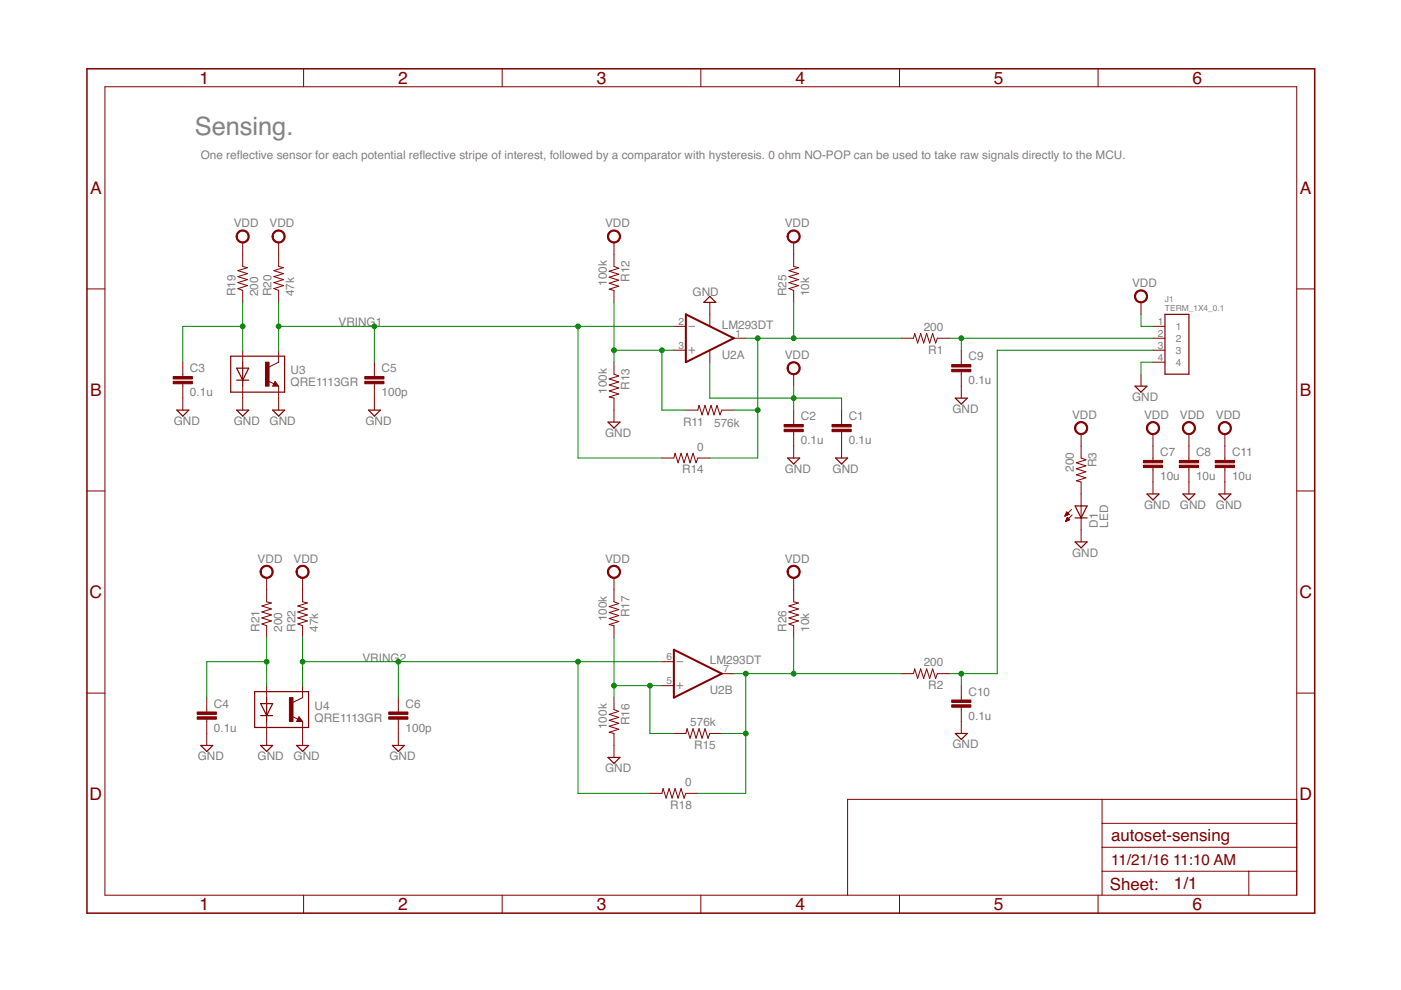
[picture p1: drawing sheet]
<?xml version="1.0" encoding="utf-8"?>
<!DOCTYPE eagle SYSTEM "eagle.dtd">
<eagle version="7.5.0">
<drawing>
<settings>
<setting alwaysvectorfont="no"/>
<setting verticaltext="up"/>
</settings>
<grid distance="0.1" unitdist="inch" unit="inch" style="lines" multiple="1" display="no" altdistance="0.01" altunitdist="inch" altunit="inch"/>
<schematic xreflabel="%F%N/%S.%C%R" xrefpart="/%S.%C%R">
<libraries>
<library name="dsantoro-op">
<symbols>
<symbol name="OPAMP">
<wire x1="-1.27" y1="3.175" x2="-1.27" y2="1.905" width="0.1524" layer="95"/>
<wire x1="-1.905" y1="2.54" x2="-0.635" y2="2.54" width="0.1524" layer="95"/>
<wire x1="-1.905" y1="-2.54" x2="-0.635" y2="-2.54" width="0.1524" layer="95"/>
<wire x1="-2.54" y1="5.08" x2="-2.54" y2="-5.08" width="0.4064" layer="94"/>
<wire x1="-2.54" y1="-5.08" x2="7.62" y2="0" width="0.4064" layer="94"/>
<wire x1="7.62" y1="0" x2="-2.54" y2="5.08" width="0.4064" layer="94"/>
<text x="5.08" y="2.54" size="1.778" layer="95">&gt;NAME</text>
<text x="5.08" y="-3.81" size="1.778" layer="96">&gt;VALUE</text>
<pin name="+IN" x="-5.08" y="2.54" visible="pad" length="short" direction="in"/>
<pin name="-IN" x="-5.08" y="-2.54" visible="pad" length="short" direction="in"/>
<pin name="OUT" x="10.16" y="0" visible="pad" length="short" direction="out" rot="R180"/>
</symbol>
<symbol name="OPAMPPWR">
<wire x1="-1.27" y1="3.175" x2="-1.27" y2="1.905" width="0.1524" layer="95"/>
<wire x1="-1.905" y1="2.54" x2="-0.635" y2="2.54" width="0.1524" layer="95"/>
<wire x1="-1.905" y1="-2.54" x2="-0.635" y2="-2.54" width="0.1524" layer="95"/>
<wire x1="-2.54" y1="5.08" x2="-2.54" y2="-5.08" width="0.4064" layer="94"/>
<wire x1="-2.54" y1="-5.08" x2="7.62" y2="0" width="0.4064" layer="94"/>
<wire x1="7.62" y1="0" x2="-2.54" y2="5.08" width="0.4064" layer="94"/>
<text x="5.08" y="2.54" size="1.778" layer="95">&gt;NAME</text>
<text x="5.08" y="-3.81" size="1.778" layer="96">&gt;VALUE</text>
<pin name="+IN" x="-5.08" y="2.54" visible="pad" length="short" direction="in"/>
<pin name="-IN" x="-5.08" y="-2.54" visible="pad" length="short" direction="in"/>
<pin name="OUT" x="10.16" y="0" visible="pad" length="short" direction="out" rot="R180"/>
<pin name="V+" x="2.54" y="5.08" visible="off" length="short" direction="pwr" rot="R270"/>
<pin name="V-" x="2.54" y="-5.08" visible="off" length="short" direction="pwr" rot="R90"/>
</symbol>
</symbols>
<devicesets>
<deviceset name="LM293" prefix="U">
<gates>
<gate name="A" symbol="OPAMPPWR" x="2.54" y="5.08"/>
<gate name="B" symbol="OPAMP" x="2.54" y="-12.7"/>
</gates>
<devices>
<device name="DT" package="SOIC8">
<connects>
<connect gate="A" pin="+IN" pad="3"/>
<connect gate="A" pin="-IN" pad="2"/>
<connect gate="A" pin="OUT" pad="1"/>
<connect gate="A" pin="V+" pad="8"/>
<connect gate="A" pin="V-" pad="4"/>
<connect gate="B" pin="+IN" pad="5"/>
<connect gate="B" pin="-IN" pad="6"/>
<connect gate="B" pin="OUT" pad="7"/>
</connects>
<technologies>
<technology name=""/>
</technologies>
</device>
</devices>
</deviceset>
</devicesets>
</library>
<library name="dsantoro-discrete">
<symbols>
<symbol name="R">
<wire x1="-2.54" y1="0" x2="-2.159" y2="1.016" width="0.2032" layer="94"/>
<wire x1="-2.159" y1="1.016" x2="-1.524" y2="-1.016" width="0.2032" layer="94"/>
<wire x1="-1.524" y1="-1.016" x2="-0.889" y2="1.016" width="0.2032" layer="94"/>
<wire x1="-0.889" y1="1.016" x2="-0.254" y2="-1.016" width="0.2032" layer="94"/>
<wire x1="-0.254" y1="-1.016" x2="0.381" y2="1.016" width="0.2032" layer="94"/>
<wire x1="0.381" y1="1.016" x2="1.016" y2="-1.016" width="0.2032" layer="94"/>
<wire x1="1.016" y1="-1.016" x2="1.651" y2="1.016" width="0.2032" layer="94"/>
<wire x1="1.651" y1="1.016" x2="2.286" y2="-1.016" width="0.2032" layer="94"/>
<wire x1="2.286" y1="-1.016" x2="2.54" y2="0" width="0.2032" layer="94"/>
<text x="-3.81" y="1.4986" size="1.778" layer="95">&gt;NAME</text>
<text x="-3.81" y="-3.302" size="1.778" layer="96">&gt;VALUE</text>
<pin name="2" x="5.08" y="0" visible="off" length="short" direction="pas" swaplevel="1" rot="R180"/>
<pin name="1" x="-5.08" y="0" visible="off" length="short" direction="pas" swaplevel="1"/>
</symbol>
<symbol name="C">
<wire x1="0" y1="0" x2="0" y2="-0.508" width="0.1524" layer="94"/>
<wire x1="0" y1="-2.54" x2="0" y2="-2.032" width="0.1524" layer="94"/>
<text x="1.524" y="0.381" size="1.778" layer="95">&gt;NAME</text>
<text x="1.524" y="-4.699" size="1.778" layer="96">&gt;VALUE</text>
<rectangle x1="-2.032" y1="-2.032" x2="2.032" y2="-1.524" layer="94"/>
<rectangle x1="-2.032" y1="-1.016" x2="2.032" y2="-0.508" layer="94"/>
<pin name="1" x="0" y="2.54" visible="off" length="short" direction="pas" swaplevel="1" rot="R270"/>
<pin name="2" x="0" y="-5.08" visible="off" length="short" direction="pas" swaplevel="1" rot="R90"/>
</symbol>
<symbol name="LED">
<wire x1="1.27" y1="0" x2="0" y2="-2.54" width="0.254" layer="94"/>
<wire x1="0" y1="-2.54" x2="-1.27" y2="0" width="0.254" layer="94"/>
<wire x1="1.27" y1="-2.54" x2="0" y2="-2.54" width="0.254" layer="94"/>
<wire x1="0" y1="-2.54" x2="-1.27" y2="-2.54" width="0.254" layer="94"/>
<wire x1="1.27" y1="0" x2="0" y2="0" width="0.254" layer="94"/>
<wire x1="0" y1="0" x2="-1.27" y2="0" width="0.254" layer="94"/>
<wire x1="0" y1="0" x2="0" y2="-2.54" width="0.1524" layer="94"/>
<wire x1="-2.032" y1="-0.762" x2="-3.429" y2="-2.159" width="0.1524" layer="94"/>
<wire x1="-1.905" y1="-1.905" x2="-3.302" y2="-3.302" width="0.1524" layer="94"/>
<pin name="A" x="0" y="2.54" visible="off" length="short" direction="pas" rot="R270"/>
<pin name="C" x="0" y="-5.08" visible="off" length="short" direction="pas" rot="R90"/>
<text x="3.556" y="-4.572" size="1.778" layer="95" rot="R90">&gt;NAME</text>
<text x="5.715" y="-4.572" size="1.778" layer="96" rot="R90">&gt;VALUE</text>
<polygon width="0.1524" layer="94">
<vertex x="-3.429" y="-2.159"/>
<vertex x="-3.048" y="-1.27"/>
<vertex x="-2.54" y="-1.778"/>
</polygon>
<polygon width="0.1524" layer="94">
<vertex x="-3.302" y="-3.302"/>
<vertex x="-2.921" y="-2.413"/>
<vertex x="-2.413" y="-2.921"/>
</polygon>
</symbol>
</symbols>
<devicesets>
<deviceset name="R" prefix="R" uservalue="yes">
<gates>
<gate name="G$1" symbol="R" x="5.08" y="0"/>
</gates>
<devices>
<device name="0805" package="R0805">
<connects>
<connect gate="G$1" pin="1" pad="1"/>
<connect gate="G$1" pin="2" pad="2"/>
</connects>
<technologies>
<technology name=""/>
</technologies>
</device>
<device name="2512" package="R2512">
<connects>
<connect gate="G$1" pin="1" pad="1"/>
<connect gate="G$1" pin="2" pad="2"/>
</connects>
<technologies>
<technology name=""/>
</technologies>
</device>
<device name="0603" package="R0603">
<connects>
<connect gate="G$1" pin="1" pad="1"/>
<connect gate="G$1" pin="2" pad="2"/>
</connects>
<technologies>
<technology name=""/>
</technologies>
</device>
</devices>
</deviceset>
<deviceset name="C" prefix="C">
<gates>
<gate name="G$1" symbol="C" x="0" y="-2.54"/>
</gates>
<devices>
<device name="0805" package="C0805">
<connects>
<connect gate="G$1" pin="1" pad="1"/>
<connect gate="G$1" pin="2" pad="2"/>
</connects>
<technologies>
<technology name=""/>
</technologies>
</device>
<device name="0603" package="C0603">
<connects>
<connect gate="G$1" pin="1" pad="1"/>
<connect gate="G$1" pin="2" pad="2"/>
</connects>
<technologies>
<technology name=""/>
</technologies>
</device>
</devices>
</deviceset>
<deviceset name="LED" prefix="D">
<gates>
<gate name="G$1" symbol="LED" x="0" y="-2.54"/>
</gates>
<devices>
<device name="" package="L0805">
<connects>
<connect gate="G$1" pin="A" pad="1"/>
<connect gate="G$1" pin="C" pad="2"/>
</connects>
<technologies>
<technology name=""/>
</technologies>
</device>
</devices>
</deviceset>
</devicesets>
</library>
<library name="supply2">
<symbols>
<symbol name="GND">
<wire x1="-1.27" y1="0" x2="1.27" y2="0" width="0.254" layer="94"/>
<wire x1="1.27" y1="0" x2="0" y2="-1.27" width="0.254" layer="94"/>
<wire x1="0" y1="-1.27" x2="-1.27" y2="0" width="0.254" layer="94"/>
<text x="-1.905" y="-3.175" size="1.778" layer="96">&gt;VALUE</text>
<pin name="GND" x="0" y="2.54" visible="off" length="short" direction="sup" rot="R270"/>
</symbol>
<symbol name="VDD">
<circle x="0" y="1.27" radius="1.27" width="0.254" layer="94"/>
<text x="-1.905" y="3.175" size="1.778" layer="96">&gt;VALUE</text>
<pin name="VDD" x="0" y="-2.54" visible="off" length="short" direction="sup" rot="R90"/>
</symbol>
</symbols>
<devicesets>
<deviceset name="GND" prefix="SUPPLY">
<gates>
<gate name="GND" symbol="GND" x="0" y="0"/>
</gates>
<devices>
<device name="">
<technologies>
<technology name=""/>
</technologies>
</device>
</devices>
</deviceset>
<deviceset name="VDD" prefix="SUPPLY">
<gates>
<gate name="G$1" symbol="VDD" x="0" y="0"/>
</gates>
<devices>
<device name="">
<technologies>
<technology name=""/>
</technologies>
</device>
</devices>
</deviceset>
</devicesets>
</library>
<library name="dsantoro-sens">
<symbols>
<symbol name="REFL">
<wire x1="2.54" y1="2.54" x2="0.508" y2="1.524" width="0.1524" layer="94"/>
<wire x1="1.778" y1="-1.524" x2="2.54" y2="-2.54" width="0.1524" layer="94"/>
<wire x1="2.54" y1="-2.54" x2="1.27" y2="-2.54" width="0.1524" layer="94"/>
<wire x1="1.27" y1="-2.54" x2="1.778" y2="-1.524" width="0.1524" layer="94"/>
<wire x1="1.54" y1="-2.04" x2="0.308" y2="-1.424" width="0.1524" layer="94"/>
<wire x1="1.524" y1="-2.413" x2="2.286" y2="-2.413" width="0.254" layer="94"/>
<wire x1="2.286" y1="-2.413" x2="1.778" y2="-1.778" width="0.254" layer="94"/>
<wire x1="1.778" y1="-1.778" x2="1.524" y2="-2.286" width="0.254" layer="94"/>
<wire x1="1.524" y1="-2.286" x2="1.905" y2="-2.286" width="0.254" layer="94"/>
<wire x1="1.905" y1="-2.286" x2="1.778" y2="-2.032" width="0.254" layer="94"/>
<text x="5.08" y="0" size="1.778" layer="95">&gt;NAME</text>
<text x="5.08" y="-2.54" size="1.778" layer="96">&gt;VALUE</text>
<rectangle x1="-0.254" y1="-2.54" x2="0.508" y2="2.54" layer="94"/>
<pin name="E" x="2.54" y="-5.08" visible="off" length="short" direction="pas" swaplevel="3" rot="R90"/>
<pin name="C" x="2.54" y="5.08" visible="off" length="short" direction="pas" swaplevel="2" rot="R270"/>
<pin name="DA" x="-5.08" y="5.08" visible="off" length="short" direction="pas" rot="R270"/>
<pin name="DC" x="-5.08" y="-5.08" visible="off" length="short" direction="pas" rot="R90"/>
<wire x1="-6.35" y1="1.27" x2="-3.81" y2="1.27" width="0.254" layer="94"/>
<wire x1="-3.81" y1="1.27" x2="-5.08" y2="-1.27" width="0.254" layer="94"/>
<wire x1="-5.08" y1="-1.27" x2="-6.35" y2="1.27" width="0.254" layer="94"/>
<wire x1="-6.35" y1="-1.27" x2="-5.08" y2="-1.27" width="0.254" layer="94"/>
<wire x1="-5.08" y1="-1.27" x2="-3.81" y2="-1.27" width="0.254" layer="94"/>
<wire x1="-5.08" y1="-2.54" x2="-5.08" y2="-1.27" width="0.254" layer="94"/>
<wire x1="-5.08" y1="-1.27" x2="-5.08" y2="2.54" width="0.254" layer="94"/>
<wire x1="-7.62" y1="3.81" x2="3.81" y2="3.81" width="0.254" layer="94"/>
<wire x1="3.81" y1="3.81" x2="3.81" y2="-3.81" width="0.254" layer="94"/>
<wire x1="3.81" y1="-3.81" x2="-7.62" y2="-3.81" width="0.254" layer="94"/>
<wire x1="-7.62" y1="-3.81" x2="-7.62" y2="3.81" width="0.254" layer="94"/>
</symbol>
</symbols>
<devicesets>
<deviceset name="QRE1113" prefix="U">
<gates>
<gate name="G$1" symbol="REFL" x="7.62" y="3.81"/>
</gates>
<devices>
<device name="GR" package="REFL">
<connects>
<connect gate="G$1" pin="C" pad="3"/>
<connect gate="G$1" pin="DA" pad="1"/>
<connect gate="G$1" pin="DC" pad="2"/>
<connect gate="G$1" pin="E" pad="4"/>
</connects>
<technologies>
<technology name=""/>
</technologies>
</device>
</devices>
</deviceset>
</devicesets>
</library>
<library name="frames">
<symbols>
<symbol name="A4L-LOC">
<wire x1="256.54" y1="3.81" x2="256.54" y2="8.89" width="0.1016" layer="94"/>
<wire x1="256.54" y1="8.89" x2="256.54" y2="13.97" width="0.1016" layer="94"/>
<wire x1="256.54" y1="13.97" x2="256.54" y2="19.05" width="0.1016" layer="94"/>
<wire x1="256.54" y1="19.05" x2="256.54" y2="24.13" width="0.1016" layer="94"/>
<wire x1="161.29" y1="3.81" x2="161.29" y2="24.13" width="0.1016" layer="94"/>
<wire x1="161.29" y1="24.13" x2="215.265" y2="24.13" width="0.1016" layer="94"/>
<wire x1="215.265" y1="24.13" x2="256.54" y2="24.13" width="0.1016" layer="94"/>
<wire x1="246.38" y1="3.81" x2="246.38" y2="8.89" width="0.1016" layer="94"/>
<wire x1="246.38" y1="8.89" x2="256.54" y2="8.89" width="0.1016" layer="94"/>
<wire x1="246.38" y1="8.89" x2="215.265" y2="8.89" width="0.1016" layer="94"/>
<wire x1="215.265" y1="8.89" x2="215.265" y2="3.81" width="0.1016" layer="94"/>
<wire x1="215.265" y1="8.89" x2="215.265" y2="13.97" width="0.1016" layer="94"/>
<wire x1="215.265" y1="13.97" x2="256.54" y2="13.97" width="0.1016" layer="94"/>
<wire x1="215.265" y1="13.97" x2="215.265" y2="19.05" width="0.1016" layer="94"/>
<wire x1="215.265" y1="19.05" x2="256.54" y2="19.05" width="0.1016" layer="94"/>
<wire x1="215.265" y1="19.05" x2="215.265" y2="24.13" width="0.1016" layer="94"/>
<text x="217.17" y="15.24" size="2.54" layer="94">&gt;DRAWING_NAME</text>
<text x="217.17" y="10.16" size="2.286" layer="94">&gt;LAST_DATE_TIME</text>
<text x="230.505" y="5.08" size="2.54" layer="94">&gt;SHEET</text>
<text x="216.916" y="4.953" size="2.54" layer="94">Sheet:</text>
<frame x1="0" y1="0" x2="260.35" y2="179.07" columns="6" rows="4" layer="94"/>
</symbol>
</symbols>
<devicesets>
<deviceset name="A4L-LOC" prefix="FRAME" uservalue="yes">
<gates>
<gate name="G$1" symbol="A4L-LOC" x="0" y="0"/>
</gates>
<devices>
<device name="">
<technologies>
<technology name=""/>
</technologies>
</device>
</devices>
</deviceset>
</devicesets>
</library>
<library name="dsantoro-conn">
<symbols>
<symbol name="WIRE2BOARD_1X4">
<pin name="1" x="-2.54" y="0" length="short"/>
<pin name="2" x="-2.54" y="-2.54" length="short"/>
<pin name="3" x="-2.54" y="-5.08" length="short"/>
<pin name="4" x="-2.54" y="-7.62" length="short"/>
<wire x1="0" y1="-10.16" x2="0" y2="2.54" width="0.254" layer="94"/>
<wire x1="0" y1="2.54" x2="5.08" y2="2.54" width="0.254" layer="94"/>
<wire x1="5.08" y1="2.54" x2="5.08" y2="-10.16" width="0.254" layer="94"/>
<wire x1="5.08" y1="-10.16" x2="0" y2="-10.16" width="0.254" layer="94"/>
<text x="0" y="5.08" size="1.27" layer="95">&gt;NAME</text>
<text x="0" y="3.175" size="1.27" layer="96">&gt;VALUE</text>
</symbol>
</symbols>
<devicesets>
<deviceset name="TERM_1X4_0.1" prefix="J">
<gates>
<gate name="G$1" symbol="WIRE2BOARD_1X4" x="-5.08" y="-2.54"/>
</gates>
<devices>
<device name="" package="TERM_1X4_0.1">
<connects>
<connect gate="G$1" pin="1" pad="1"/>
<connect gate="G$1" pin="2" pad="2"/>
<connect gate="G$1" pin="3" pad="3"/>
<connect gate="G$1" pin="4" pad="4"/>
</connects>
<technologies>
<technology name=""/>
</technologies>
</device>
</devices>
</deviceset>
</devicesets>
</library>
</libraries>
<attributes>
</attributes>
<variantdefs>
</variantdefs>
<classes>
<class number="0" name="default" width="0" drill="0">
</class>
</classes>
<parts>
<part name="R11" library="dsantoro-discrete" deviceset="R" device="0603" value="576k">
<attribute name="DKPN" value="311-576KHRCT-ND"/>
</part>
<part name="SUPPLY5" library="supply2" deviceset="GND" device=""/>
<part name="R12" library="dsantoro-discrete" deviceset="R" device="0603" value="100k">
<attribute name="DKPN" value="RHM100KDCT-ND"/>
</part>
<part name="R13" library="dsantoro-discrete" deviceset="R" device="0603" value="100k">
<attribute name="DKPN" value="RHM100KDCT-ND"/>
</part>
<part name="SUPPLY7" library="supply2" deviceset="GND" device=""/>
<part name="R14" library="dsantoro-discrete" deviceset="R" device="0603" value="0">
<attribute name="DKPN" value="541-2779-1-ND"/>
</part>
<part name="R15" library="dsantoro-discrete" deviceset="R" device="0603" value="576k">
<attribute name="DKPN" value="311-576KHRCT-ND"/>
</part>
<part name="R16" library="dsantoro-discrete" deviceset="R" device="0603" value="100k">
<attribute name="DKPN" value="RHM100KDCT-ND"/>
</part>
<part name="R17" library="dsantoro-discrete" deviceset="R" device="0603" value="100k">
<attribute name="DKPN" value="RHM100KDCT-ND"/>
</part>
<part name="SUPPLY10" library="supply2" deviceset="GND" device=""/>
<part name="R18" library="dsantoro-discrete" deviceset="R" device="0603" value="0">
<attribute name="DKPN" value="541-2779-1-ND"/>
</part>
<part name="C2" library="dsantoro-discrete" deviceset="C" device="0603" value="0.1u">
<attribute name="DKPN" value="490-1519-1-ND"/>
</part>
<part name="SUPPLY12" library="supply2" deviceset="GND" device=""/>
<part name="SUPPLY15" library="supply2" deviceset="GND" device=""/>
<part name="SUPPLY16" library="supply2" deviceset="GND" device=""/>
<part name="SUPPLY17" library="supply2" deviceset="GND" device=""/>
<part name="SUPPLY18" library="supply2" deviceset="GND" device=""/>
<part name="R19" library="dsantoro-discrete" deviceset="R" device="0603" value="200">
<attribute name="DKPN" value="RHM200DCT-ND"/>
</part>
<part name="R20" library="dsantoro-discrete" deviceset="R" device="0603" value="47k">
<attribute name="DKPN" value="RHM47KDCT-ND"/>
</part>
<part name="R21" library="dsantoro-discrete" deviceset="R" device="0603" value="200">
<attribute name="DKPN" value="RHM200DCT-ND"/>
</part>
<part name="R22" library="dsantoro-discrete" deviceset="R" device="0603" value="47k">
<attribute name="DKPN" value="RHM47KDCT-ND"/>
</part>
<part name="U3" library="dsantoro-sens" deviceset="QRE1113" device="GR">
<attribute name="DKPN" value="QRE1113GRCT-ND"/>
</part>
<part name="U4" library="dsantoro-sens" deviceset="QRE1113" device="GR">
<attribute name="DKPN" value="QRE1113GRCT-ND"/>
</part>
<part name="FRAME2" library="frames" deviceset="A4L-LOC" device="" value="F"/>
<part name="J1" library="dsantoro-conn" deviceset="TERM_1X4_0.1" device="">
<attribute name="DKPN" value="ED10563-ND"/>
</part>
<part name="SUPPLY4" library="supply2" deviceset="VDD" device=""/>
<part name="SUPPLY8" library="supply2" deviceset="VDD" device=""/>
<part name="SUPPLY9" library="supply2" deviceset="VDD" device=""/>
<part name="SUPPLY13" library="supply2" deviceset="VDD" device=""/>
<part name="SUPPLY22" library="supply2" deviceset="VDD" device=""/>
<part name="SUPPLY23" library="supply2" deviceset="VDD" device=""/>
<part name="SUPPLY25" library="supply2" deviceset="VDD" device=""/>
<part name="SUPPLY26" library="supply2" deviceset="GND" device=""/>
<part name="SUPPLY6" library="supply2" deviceset="VDD" device=""/>
<part name="U2" library="dsantoro-op" deviceset="LM293" device="DT">
<attribute name="DKPN" value="497-1566-1-ND"/>
</part>
<part name="R25" library="dsantoro-discrete" deviceset="R" device="0603" value="10k">
<attribute name="DKPN" value="RHM10KDCT-ND"/>
</part>
<part name="SUPPLY27" library="supply2" deviceset="VDD" device=""/>
<part name="R26" library="dsantoro-discrete" deviceset="R" device="0603" value="10k">
<attribute name="DKPN" value="RHM10KDCT-ND"/>
</part>
<part name="SUPPLY28" library="supply2" deviceset="VDD" device=""/>
<part name="C1" library="dsantoro-discrete" deviceset="C" device="0603" value="0.1u">
<attribute name="DKPN" value="490-1519-1-ND"/>
</part>
<part name="SUPPLY1" library="supply2" deviceset="GND" device=""/>
<part name="C3" library="dsantoro-discrete" deviceset="C" device="0603" value="0.1u">
<attribute name="DKPN" value="490-1519-1-ND"/>
</part>
<part name="SUPPLY2" library="supply2" deviceset="GND" device=""/>
<part name="C4" library="dsantoro-discrete" deviceset="C" device="0603" value="0.1u">
<attribute name="DKPN" value="490-1519-1-ND"/>
</part>
<part name="SUPPLY3" library="supply2" deviceset="GND" device=""/>
<part name="C5" library="dsantoro-discrete" deviceset="C" device="0603" value="100p">
<attribute name="DKPN" value="490-4767-1-ND"/>
</part>
<part name="SUPPLY11" library="supply2" deviceset="GND" device=""/>
<part name="C6" library="dsantoro-discrete" deviceset="C" device="0603" value="100p">
<attribute name="DKPN" value="490-4767-1-ND"/>
</part>
<part name="SUPPLY14" library="supply2" deviceset="GND" device=""/>
<part name="C7" library="dsantoro-discrete" deviceset="C" device="0603" value="10u">
<attribute name="DKPN" value="490-7202-1-ND"/>
</part>
<part name="C8" library="dsantoro-discrete" deviceset="C" device="0603" value="10u">
<attribute name="DKPN" value="490-7202-1-ND"/>
</part>
<part name="SUPPLY19" library="supply2" deviceset="GND" device=""/>
<part name="SUPPLY20" library="supply2" deviceset="GND" device=""/>
<part name="SUPPLY21" library="supply2" deviceset="VDD" device=""/>
<part name="SUPPLY24" library="supply2" deviceset="VDD" device=""/>
<part name="R1" library="dsantoro-discrete" deviceset="R" device="0603" value="200">
<attribute name="DKPN" value="RHM200DCT-ND"/>
</part>
<part name="R2" library="dsantoro-discrete" deviceset="R" device="0603" value="200">
<attribute name="DKPN" value="RHM200DCT-ND"/>
</part>
<part name="C9" library="dsantoro-discrete" deviceset="C" device="0603" value="0.1u">
<attribute name="DKPN" value="490-1519-1-ND"/>
</part>
<part name="SUPPLY29" library="supply2" deviceset="GND" device=""/>
<part name="C10" library="dsantoro-discrete" deviceset="C" device="0603" value="0.1u">
<attribute name="DKPN" value="490-1519-1-ND"/>
</part>
<part name="SUPPLY30" library="supply2" deviceset="GND" device=""/>
<part name="C11" library="dsantoro-discrete" deviceset="C" device="0603" value="10u">
<attribute name="DKPN" value="490-7202-1-ND"/>
</part>
<part name="SUPPLY31" library="supply2" deviceset="GND" device=""/>
<part name="SUPPLY32" library="supply2" deviceset="VDD" device=""/>
<part name="R3" library="dsantoro-discrete" deviceset="R" device="0603" value="200">
<attribute name="DKPN" value="RHM200DCT-ND"/>
</part>
<part name="SUPPLY33" library="supply2" deviceset="VDD" device=""/>
<part name="D1" library="dsantoro-discrete" deviceset="LED" device="">
<attribute name="DKPN" value="475-1410-1-ND"/>
</part>
<part name="SUPPLY34" library="supply2" deviceset="GND" device=""/>
</parts>
<sheets>
<sheet>
<plain>
<text x="22.86" y="165.1" size="3.81" layer="97">Sensing.</text>
<text x="24.13" y="160.02" size="1.778" layer="97">One reflective sensor for each potential reflective stripe of interest, followed by a comparator with hysteresis. 0 ohm NO-POP can be used to take raw signals directly to the MCU.</text>
</plain>
<instances>
<instance part="R11" gate="G$1" x="132.08" y="106.68" smashed="yes" rot="R180">
<attribute name="NAME" x="130.81" y="105.1814" size="1.778" layer="95" rot="R180"/>
<attribute name="VALUE" x="138.43" y="104.902" size="1.778" layer="96" rot="R180"/>
<attribute name="DKPN" x="132.08" y="106.68" size="1.778" layer="96" rot="R180" display="off"/>
</instance>
<instance part="SUPPLY5" gate="GND" x="132.08" y="129.54" rot="R180"/>
<instance part="R12" gate="G$1" x="111.76" y="134.62" rot="R270">
<attribute name="DKPN" x="111.76" y="134.62" size="1.778" layer="96" rot="R270" display="off"/>
</instance>
<instance part="R13" gate="G$1" x="111.76" y="111.76" rot="R270">
<attribute name="DKPN" x="111.76" y="111.76" size="1.778" layer="96" rot="R270" display="off"/>
</instance>
<instance part="SUPPLY7" gate="GND" x="111.76" y="104.14"/>
<instance part="R14" gate="G$1" x="127" y="96.52" rot="R180">
<attribute name="DKPN" x="127" y="96.52" size="1.778" layer="96" rot="R180" display="off"/>
</instance>
<instance part="R15" gate="G$1" x="129.54" y="38.1" rot="R180">
<attribute name="DKPN" x="129.54" y="38.1" size="1.778" layer="96" rot="R180" display="off"/>
</instance>
<instance part="R16" gate="G$1" x="111.76" y="40.64" rot="R270">
<attribute name="DKPN" x="111.76" y="40.64" size="1.778" layer="96" rot="R270" display="off"/>
</instance>
<instance part="R17" gate="G$1" x="111.76" y="63.5" rot="R270">
<attribute name="DKPN" x="111.76" y="63.5" size="1.778" layer="96" rot="R270" display="off"/>
</instance>
<instance part="SUPPLY10" gate="GND" x="111.76" y="33.02"/>
<instance part="R18" gate="G$1" x="124.46" y="25.4" rot="R180">
<attribute name="DKPN" x="124.46" y="25.4" size="1.778" layer="96" rot="R180" display="off"/>
</instance>
<instance part="C2" gate="G$1" x="149.86" y="104.14">
<attribute name="DKPN" x="149.86" y="104.14" size="1.778" layer="96" display="off"/>
</instance>
<instance part="SUPPLY12" gate="GND" x="149.86" y="96.52"/>
<instance part="SUPPLY15" gate="GND" x="40.64" y="106.68"/>
<instance part="SUPPLY16" gate="GND" x="33.02" y="106.68"/>
<instance part="SUPPLY17" gate="GND" x="38.1" y="35.56"/>
<instance part="SUPPLY18" gate="GND" x="45.72" y="35.56"/>
<instance part="R19" gate="G$1" x="33.02" y="134.62" rot="R90">
<attribute name="DKPN" x="33.02" y="134.62" size="1.778" layer="96" rot="R90" display="off"/>
</instance>
<instance part="R20" gate="G$1" x="40.64" y="134.62" rot="R90">
<attribute name="DKPN" x="40.64" y="134.62" size="1.778" layer="96" rot="R90" display="off"/>
</instance>
<instance part="R21" gate="G$1" x="38.1" y="63.5" rot="R90">
<attribute name="DKPN" x="38.1" y="63.5" size="1.778" layer="96" rot="R90" display="off"/>
</instance>
<instance part="R22" gate="G$1" x="45.72" y="63.5" rot="R90">
<attribute name="DKPN" x="45.72" y="63.5" size="1.778" layer="96" rot="R90" display="off"/>
</instance>
<instance part="U3" gate="G$1" x="38.1" y="114.3">
<attribute name="DKPN" x="38.1" y="114.3" size="1.778" layer="96" display="off"/>
</instance>
<instance part="U4" gate="G$1" x="43.18" y="43.18">
<attribute name="DKPN" x="43.18" y="43.18" size="1.778" layer="96" display="off"/>
</instance>
<instance part="FRAME2" gate="G$1" x="0" y="0"/>
<instance part="J1" gate="G$1" x="228.6" y="124.46">
<attribute name="DKPN" x="228.6" y="124.46" size="1.778" layer="96" display="off"/>
</instance>
<instance part="SUPPLY4" gate="G$1" x="33.02" y="142.24"/>
<instance part="SUPPLY8" gate="G$1" x="40.64" y="142.24"/>
<instance part="SUPPLY9" gate="G$1" x="38.1" y="71.12"/>
<instance part="SUPPLY13" gate="G$1" x="45.72" y="71.12"/>
<instance part="SUPPLY22" gate="G$1" x="111.76" y="142.24"/>
<instance part="SUPPLY23" gate="G$1" x="111.76" y="71.12"/>
<instance part="SUPPLY25" gate="G$1" x="223.52" y="129.54"/>
<instance part="SUPPLY26" gate="GND" x="223.52" y="111.76"/>
<instance part="SUPPLY6" gate="G$1" x="149.86" y="114.3"/>
<instance part="U2" gate="A" x="129.54" y="121.92" rot="MR180">
<attribute name="DKPN" x="129.54" y="121.92" size="1.778" layer="96" rot="MR180" display="off"/>
</instance>
<instance part="U2" gate="B" x="127" y="50.8" rot="MR180"/>
<instance part="R25" gate="G$1" x="149.86" y="134.62" rot="R90">
<attribute name="DKPN" x="149.86" y="134.62" size="1.778" layer="96" rot="R90" display="off"/>
</instance>
<instance part="SUPPLY27" gate="G$1" x="149.86" y="142.24"/>
<instance part="R26" gate="G$1" x="149.86" y="63.5" rot="R90">
<attribute name="DKPN" x="149.86" y="63.5" size="1.778" layer="96" rot="R90" display="off"/>
</instance>
<instance part="SUPPLY28" gate="G$1" x="149.86" y="71.12"/>
<instance part="C1" gate="G$1" x="160.02" y="104.14">
<attribute name="DKPN" x="160.02" y="104.14" size="1.778" layer="96" display="off"/>
</instance>
<instance part="SUPPLY1" gate="GND" x="160.02" y="96.52"/>
<instance part="C3" gate="G$1" x="20.32" y="114.3">
<attribute name="DKPN" x="20.32" y="114.3" size="1.778" layer="96" display="off"/>
</instance>
<instance part="SUPPLY2" gate="GND" x="20.32" y="106.68"/>
<instance part="C4" gate="G$1" x="25.4" y="43.18">
<attribute name="DKPN" x="25.4" y="43.18" size="1.778" layer="96" display="off"/>
</instance>
<instance part="SUPPLY3" gate="GND" x="25.4" y="35.56"/>
<instance part="C5" gate="G$1" x="60.96" y="114.3">
<attribute name="DKPN" x="60.96" y="114.3" size="1.778" layer="96" display="off"/>
</instance>
<instance part="SUPPLY11" gate="GND" x="60.96" y="106.68"/>
<instance part="C6" gate="G$1" x="66.04" y="43.18">
<attribute name="DKPN" x="66.04" y="43.18" size="1.778" layer="96" display="off"/>
</instance>
<instance part="SUPPLY14" gate="GND" x="66.04" y="35.56"/>
<instance part="C7" gate="G$1" x="226.06" y="96.52">
<attribute name="DKPN" x="226.06" y="96.52" size="1.778" layer="96" display="off"/>
</instance>
<instance part="C8" gate="G$1" x="233.68" y="96.52">
<attribute name="DKPN" x="233.68" y="96.52" size="1.778" layer="96" display="off"/>
</instance>
<instance part="SUPPLY19" gate="GND" x="226.06" y="88.9"/>
<instance part="SUPPLY20" gate="GND" x="233.68" y="88.9"/>
<instance part="SUPPLY21" gate="G$1" x="233.68" y="101.6"/>
<instance part="SUPPLY24" gate="G$1" x="226.06" y="101.6"/>
<instance part="R1" gate="G$1" x="177.8" y="121.92" rot="R180">
<attribute name="DKPN" x="177.8" y="121.92" size="1.778" layer="96" rot="R180" display="off"/>
</instance>
<instance part="R2" gate="G$1" x="177.8" y="50.8" rot="R180">
<attribute name="DKPN" x="177.8" y="50.8" size="1.778" layer="96" rot="R180" display="off"/>
</instance>
<instance part="C9" gate="G$1" x="185.42" y="116.84">
<attribute name="DKPN" x="185.42" y="116.84" size="1.778" layer="96" display="off"/>
</instance>
<instance part="SUPPLY29" gate="GND" x="185.42" y="109.22"/>
<instance part="C10" gate="G$1" x="185.42" y="45.72">
<attribute name="DKPN" x="185.42" y="45.72" size="1.778" layer="96" display="off"/>
</instance>
<instance part="SUPPLY30" gate="GND" x="185.42" y="38.1"/>
<instance part="C11" gate="G$1" x="241.3" y="96.52">
<attribute name="DKPN" x="241.3" y="96.52" size="1.778" layer="96" display="off"/>
</instance>
<instance part="SUPPLY31" gate="GND" x="241.3" y="88.9"/>
<instance part="SUPPLY32" gate="G$1" x="241.3" y="101.6"/>
<instance part="R3" gate="G$1" x="210.82" y="93.98" rot="R270">
<attribute name="DKPN" x="210.82" y="93.98" size="1.778" layer="96" rot="R270" display="off"/>
</instance>
<instance part="SUPPLY33" gate="G$1" x="210.82" y="101.6"/>
<instance part="D1" gate="G$1" x="210.82" y="86.36">
<attribute name="DKPN" x="210.82" y="86.36" size="1.778" layer="96" display="off"/>
</instance>
<instance part="SUPPLY34" gate="GND" x="210.82" y="78.74"/>
</instances>
<busses>
</busses>
<nets>
<net name="GND" class="0">
<segment>
<pinref part="R13" gate="G$1" pin="2"/>
<pinref part="SUPPLY7" gate="GND" pin="GND"/>
</segment>
<segment>
<pinref part="R16" gate="G$1" pin="2"/>
<pinref part="SUPPLY10" gate="GND" pin="GND"/>
</segment>
<segment>
<pinref part="C2" gate="G$1" pin="2"/>
<pinref part="SUPPLY12" gate="GND" pin="GND"/>
</segment>
<segment>
<pinref part="SUPPLY15" gate="GND" pin="GND"/>
<pinref part="U3" gate="G$1" pin="E"/>
</segment>
<segment>
<pinref part="SUPPLY16" gate="GND" pin="GND"/>
<pinref part="U3" gate="G$1" pin="DC"/>
</segment>
<segment>
<pinref part="SUPPLY17" gate="GND" pin="GND"/>
<pinref part="U4" gate="G$1" pin="DC"/>
</segment>
<segment>
<pinref part="SUPPLY18" gate="GND" pin="GND"/>
<pinref part="U4" gate="G$1" pin="E"/>
</segment>
<segment>
<pinref part="SUPPLY26" gate="GND" pin="GND"/>
<wire x1="223.52" y1="114.3" x2="223.52" y2="116.84" width="0.1524" layer="91"/>
<pinref part="J1" gate="G$1" pin="4"/>
<wire x1="223.52" y1="116.84" x2="226.06" y2="116.84" width="0.1524" layer="91"/>
</segment>
<segment>
<pinref part="SUPPLY5" gate="GND" pin="GND"/>
<pinref part="U2" gate="A" pin="V-"/>
</segment>
<segment>
<pinref part="C1" gate="G$1" pin="2"/>
<pinref part="SUPPLY1" gate="GND" pin="GND"/>
</segment>
<segment>
<pinref part="C3" gate="G$1" pin="2"/>
<pinref part="SUPPLY2" gate="GND" pin="GND"/>
</segment>
<segment>
<pinref part="C4" gate="G$1" pin="2"/>
<pinref part="SUPPLY3" gate="GND" pin="GND"/>
</segment>
<segment>
<pinref part="C5" gate="G$1" pin="2"/>
<pinref part="SUPPLY11" gate="GND" pin="GND"/>
</segment>
<segment>
<pinref part="C6" gate="G$1" pin="2"/>
<pinref part="SUPPLY14" gate="GND" pin="GND"/>
</segment>
<segment>
<pinref part="C7" gate="G$1" pin="2"/>
<pinref part="SUPPLY19" gate="GND" pin="GND"/>
</segment>
<segment>
<pinref part="C8" gate="G$1" pin="2"/>
<pinref part="SUPPLY20" gate="GND" pin="GND"/>
</segment>
<segment>
<pinref part="C9" gate="G$1" pin="2"/>
<pinref part="SUPPLY29" gate="GND" pin="GND"/>
</segment>
<segment>
<pinref part="C10" gate="G$1" pin="2"/>
<pinref part="SUPPLY30" gate="GND" pin="GND"/>
</segment>
<segment>
<pinref part="C11" gate="G$1" pin="2"/>
<pinref part="SUPPLY31" gate="GND" pin="GND"/>
</segment>
<segment>
<pinref part="D1" gate="G$1" pin="C"/>
<pinref part="SUPPLY34" gate="GND" pin="GND"/>
</segment>
</net>
<net name="N$9" class="0">
<segment>
<wire x1="124.46" y1="119.38" x2="121.92" y2="119.38" width="0.1524" layer="91"/>
<wire x1="121.92" y1="119.38" x2="121.92" y2="106.68" width="0.1524" layer="91"/>
<pinref part="R11" gate="G$1" pin="2"/>
<wire x1="121.92" y1="106.68" x2="127" y2="106.68" width="0.1524" layer="91"/>
<pinref part="R12" gate="G$1" pin="2"/>
<pinref part="R13" gate="G$1" pin="1"/>
<wire x1="111.76" y1="129.54" x2="111.76" y2="119.38" width="0.1524" layer="91"/>
<wire x1="111.76" y1="119.38" x2="111.76" y2="116.84" width="0.1524" layer="91"/>
<wire x1="121.92" y1="119.38" x2="111.76" y2="119.38" width="0.1524" layer="91"/>
<junction x="121.92" y="119.38"/>
<junction x="111.76" y="119.38"/>
<pinref part="U2" gate="A" pin="+IN"/>
</segment>
</net>
<net name="N$10" class="0">
<segment>
<pinref part="R11" gate="G$1" pin="1"/>
<wire x1="137.16" y1="106.68" x2="142.24" y2="106.68" width="0.1524" layer="91"/>
<wire x1="142.24" y1="106.68" x2="142.24" y2="121.92" width="0.1524" layer="91"/>
<wire x1="142.24" y1="121.92" x2="139.7" y2="121.92" width="0.1524" layer="91"/>
<pinref part="R14" gate="G$1" pin="1"/>
<wire x1="132.08" y1="96.52" x2="142.24" y2="96.52" width="0.1524" layer="91"/>
<wire x1="142.24" y1="96.52" x2="142.24" y2="106.68" width="0.1524" layer="91"/>
<junction x="142.24" y="106.68"/>
<wire x1="142.24" y1="121.92" x2="149.86" y2="121.92" width="0.1524" layer="91"/>
<junction x="142.24" y="121.92"/>
<pinref part="U2" gate="A" pin="OUT"/>
<pinref part="R25" gate="G$1" pin="1"/>
<wire x1="149.86" y1="129.54" x2="149.86" y2="121.92" width="0.1524" layer="91"/>
<pinref part="R1" gate="G$1" pin="2"/>
<wire x1="172.72" y1="121.92" x2="149.86" y2="121.92" width="0.1524" layer="91"/>
<junction x="149.86" y="121.92"/>
</segment>
</net>
<net name="N$13" class="0">
<segment>
<pinref part="R15" gate="G$1" pin="2"/>
<wire x1="124.46" y1="38.1" x2="119.38" y2="38.1" width="0.1524" layer="91"/>
<wire x1="119.38" y1="38.1" x2="119.38" y2="48.26" width="0.1524" layer="91"/>
<wire x1="119.38" y1="48.26" x2="121.92" y2="48.26" width="0.1524" layer="91"/>
<pinref part="R17" gate="G$1" pin="2"/>
<pinref part="R16" gate="G$1" pin="1"/>
<wire x1="111.76" y1="58.42" x2="111.76" y2="48.26" width="0.1524" layer="91"/>
<wire x1="111.76" y1="48.26" x2="111.76" y2="45.72" width="0.1524" layer="91"/>
<wire x1="119.38" y1="48.26" x2="111.76" y2="48.26" width="0.1524" layer="91"/>
<junction x="119.38" y="48.26"/>
<junction x="111.76" y="48.26"/>
<pinref part="U2" gate="B" pin="+IN"/>
</segment>
</net>
<net name="N$14" class="0">
<segment>
<pinref part="R15" gate="G$1" pin="1"/>
<wire x1="134.62" y1="38.1" x2="139.7" y2="38.1" width="0.1524" layer="91"/>
<wire x1="139.7" y1="38.1" x2="139.7" y2="50.8" width="0.1524" layer="91"/>
<wire x1="139.7" y1="50.8" x2="137.16" y2="50.8" width="0.1524" layer="91"/>
<pinref part="R18" gate="G$1" pin="1"/>
<wire x1="129.54" y1="25.4" x2="139.7" y2="25.4" width="0.1524" layer="91"/>
<wire x1="139.7" y1="25.4" x2="139.7" y2="38.1" width="0.1524" layer="91"/>
<junction x="139.7" y="38.1"/>
<wire x1="139.7" y1="50.8" x2="149.86" y2="50.8" width="0.1524" layer="91"/>
<junction x="139.7" y="50.8"/>
<pinref part="U2" gate="B" pin="OUT"/>
<pinref part="R26" gate="G$1" pin="1"/>
<wire x1="149.86" y1="58.42" x2="149.86" y2="50.8" width="0.1524" layer="91"/>
<pinref part="R2" gate="G$1" pin="2"/>
<wire x1="172.72" y1="50.8" x2="149.86" y2="50.8" width="0.1524" layer="91"/>
<junction x="149.86" y="50.8"/>
</segment>
</net>
<net name="N$11" class="0">
<segment>
<pinref part="R19" gate="G$1" pin="1"/>
<wire x1="33.02" y1="129.54" x2="33.02" y2="124.46" width="0.1524" layer="91"/>
<pinref part="U3" gate="G$1" pin="DA"/>
<pinref part="C3" gate="G$1" pin="1"/>
<wire x1="33.02" y1="124.46" x2="33.02" y2="119.38" width="0.1524" layer="91"/>
<wire x1="20.32" y1="116.84" x2="20.32" y2="124.46" width="0.1524" layer="91"/>
<wire x1="20.32" y1="124.46" x2="33.02" y2="124.46" width="0.1524" layer="91"/>
<junction x="33.02" y="124.46"/>
</segment>
</net>
<net name="VRING1" class="0">
<segment>
<label x="53.34" y="124.46" size="1.778" layer="95"/>
<pinref part="R20" gate="G$1" pin="1"/>
<pinref part="U3" gate="G$1" pin="C"/>
<wire x1="40.64" y1="129.54" x2="40.64" y2="124.46" width="0.1524" layer="91"/>
<wire x1="40.64" y1="124.46" x2="40.64" y2="119.38" width="0.1524" layer="91"/>
<junction x="40.64" y="124.46"/>
<pinref part="C5" gate="G$1" pin="1"/>
<wire x1="104.14" y1="124.46" x2="60.96" y2="124.46" width="0.1524" layer="91"/>
<wire x1="60.96" y1="124.46" x2="40.64" y2="124.46" width="0.1524" layer="91"/>
<wire x1="60.96" y1="116.84" x2="60.96" y2="124.46" width="0.1524" layer="91"/>
<junction x="60.96" y="124.46"/>
<pinref part="R14" gate="G$1" pin="2"/>
<wire x1="121.92" y1="96.52" x2="104.14" y2="96.52" width="0.1524" layer="91"/>
<wire x1="104.14" y1="96.52" x2="104.14" y2="124.46" width="0.1524" layer="91"/>
<pinref part="U2" gate="A" pin="-IN"/>
<wire x1="124.46" y1="124.46" x2="104.14" y2="124.46" width="0.1524" layer="91"/>
<junction x="104.14" y="124.46"/>
</segment>
</net>
<net name="N$15" class="0">
<segment>
<pinref part="R21" gate="G$1" pin="1"/>
<wire x1="38.1" y1="58.42" x2="38.1" y2="53.34" width="0.1524" layer="91"/>
<pinref part="U4" gate="G$1" pin="DA"/>
<pinref part="C4" gate="G$1" pin="1"/>
<wire x1="38.1" y1="53.34" x2="38.1" y2="48.26" width="0.1524" layer="91"/>
<wire x1="25.4" y1="45.72" x2="25.4" y2="53.34" width="0.1524" layer="91"/>
<wire x1="25.4" y1="53.34" x2="38.1" y2="53.34" width="0.1524" layer="91"/>
<junction x="38.1" y="53.34"/>
</segment>
</net>
<net name="VRING2" class="0">
<segment>
<label x="58.42" y="53.34" size="1.778" layer="95"/>
<pinref part="U4" gate="G$1" pin="C"/>
<wire x1="45.72" y1="58.42" x2="45.72" y2="53.34" width="0.1524" layer="91"/>
<pinref part="R22" gate="G$1" pin="1"/>
<wire x1="45.72" y1="53.34" x2="45.72" y2="48.26" width="0.1524" layer="91"/>
<wire x1="66.04" y1="53.34" x2="45.72" y2="53.34" width="0.1524" layer="91"/>
<junction x="45.72" y="53.34"/>
<pinref part="C6" gate="G$1" pin="1"/>
<wire x1="66.04" y1="45.72" x2="66.04" y2="53.34" width="0.1524" layer="91"/>
<junction x="66.04" y="53.34"/>
<pinref part="U2" gate="B" pin="-IN"/>
<wire x1="66.04" y1="53.34" x2="104.14" y2="53.34" width="0.1524" layer="91"/>
<pinref part="R18" gate="G$1" pin="2"/>
<wire x1="104.14" y1="53.34" x2="121.92" y2="53.34" width="0.1524" layer="91"/>
<wire x1="119.38" y1="25.4" x2="104.14" y2="25.4" width="0.1524" layer="91"/>
<wire x1="104.14" y1="25.4" x2="104.14" y2="53.34" width="0.1524" layer="91"/>
<junction x="104.14" y="53.34"/>
</segment>
</net>
<net name="VDD" class="0">
<segment>
<pinref part="R19" gate="G$1" pin="2"/>
<pinref part="SUPPLY4" gate="G$1" pin="VDD"/>
</segment>
<segment>
<pinref part="R20" gate="G$1" pin="2"/>
<pinref part="SUPPLY8" gate="G$1" pin="VDD"/>
</segment>
<segment>
<pinref part="R21" gate="G$1" pin="2"/>
<pinref part="SUPPLY9" gate="G$1" pin="VDD"/>
</segment>
<segment>
<pinref part="R22" gate="G$1" pin="2"/>
<pinref part="SUPPLY13" gate="G$1" pin="VDD"/>
</segment>
<segment>
<pinref part="R12" gate="G$1" pin="1"/>
<pinref part="SUPPLY22" gate="G$1" pin="VDD"/>
</segment>
<segment>
<pinref part="R17" gate="G$1" pin="1"/>
<pinref part="SUPPLY23" gate="G$1" pin="VDD"/>
</segment>
<segment>
<pinref part="SUPPLY25" gate="G$1" pin="VDD"/>
<pinref part="J1" gate="G$1" pin="1"/>
<wire x1="223.52" y1="124.46" x2="223.52" y2="127" width="0.1524" layer="91"/>
<wire x1="226.06" y1="124.46" x2="223.52" y2="124.46" width="0.1524" layer="91"/>
</segment>
<segment>
<pinref part="C2" gate="G$1" pin="1"/>
<wire x1="149.86" y1="111.76" x2="149.86" y2="109.22" width="0.1524" layer="91"/>
<wire x1="149.86" y1="109.22" x2="149.86" y2="106.68" width="0.1524" layer="91"/>
<wire x1="149.86" y1="109.22" x2="132.08" y2="109.22" width="0.1524" layer="91"/>
<junction x="149.86" y="109.22"/>
<wire x1="132.08" y1="109.22" x2="132.08" y2="116.84" width="0.1524" layer="91"/>
<pinref part="SUPPLY6" gate="G$1" pin="VDD"/>
<pinref part="U2" gate="A" pin="V+"/>
<pinref part="C1" gate="G$1" pin="1"/>
<wire x1="160.02" y1="106.68" x2="160.02" y2="109.22" width="0.1524" layer="91"/>
<wire x1="160.02" y1="109.22" x2="149.86" y2="109.22" width="0.1524" layer="91"/>
</segment>
<segment>
<pinref part="R25" gate="G$1" pin="2"/>
<pinref part="SUPPLY27" gate="G$1" pin="VDD"/>
</segment>
<segment>
<pinref part="R26" gate="G$1" pin="2"/>
<pinref part="SUPPLY28" gate="G$1" pin="VDD"/>
</segment>
<segment>
<pinref part="C8" gate="G$1" pin="1"/>
<pinref part="SUPPLY21" gate="G$1" pin="VDD"/>
</segment>
<segment>
<pinref part="C7" gate="G$1" pin="1"/>
<pinref part="SUPPLY24" gate="G$1" pin="VDD"/>
</segment>
<segment>
<pinref part="C11" gate="G$1" pin="1"/>
<pinref part="SUPPLY32" gate="G$1" pin="VDD"/>
</segment>
<segment>
<pinref part="R3" gate="G$1" pin="1"/>
<pinref part="SUPPLY33" gate="G$1" pin="VDD"/>
</segment>
</net>
<net name="N$1" class="0">
<segment>
<pinref part="R1" gate="G$1" pin="1"/>
<pinref part="C9" gate="G$1" pin="1"/>
<wire x1="182.88" y1="121.92" x2="185.42" y2="121.92" width="0.1524" layer="91"/>
<wire x1="185.42" y1="121.92" x2="185.42" y2="119.38" width="0.1524" layer="91"/>
<pinref part="J1" gate="G$1" pin="2"/>
<wire x1="185.42" y1="121.92" x2="226.06" y2="121.92" width="0.1524" layer="91"/>
<junction x="185.42" y="121.92"/>
</segment>
</net>
<net name="N$2" class="0">
<segment>
<pinref part="R2" gate="G$1" pin="1"/>
<pinref part="C10" gate="G$1" pin="1"/>
<wire x1="182.88" y1="50.8" x2="185.42" y2="50.8" width="0.1524" layer="91"/>
<wire x1="185.42" y1="50.8" x2="185.42" y2="48.26" width="0.1524" layer="91"/>
<pinref part="J1" gate="G$1" pin="3"/>
<wire x1="226.06" y1="119.38" x2="193.04" y2="119.38" width="0.1524" layer="91"/>
<wire x1="193.04" y1="119.38" x2="193.04" y2="50.8" width="0.1524" layer="91"/>
<wire x1="193.04" y1="50.8" x2="185.42" y2="50.8" width="0.1524" layer="91"/>
<junction x="185.42" y="50.8"/>
</segment>
</net>
<net name="N$3" class="0">
<segment>
<pinref part="R3" gate="G$1" pin="2"/>
<pinref part="D1" gate="G$1" pin="A"/>
</segment>
</net>
</nets>
</sheet>
</sheets>
<errors>
<approved hash="104,1,132.08,116.84,U2A,V+,VDD,,,"/>
<approved hash="104,1,132.08,127,U2A,V-,GND,,,"/>
</errors>
</schematic>
</drawing>
</eagle>
